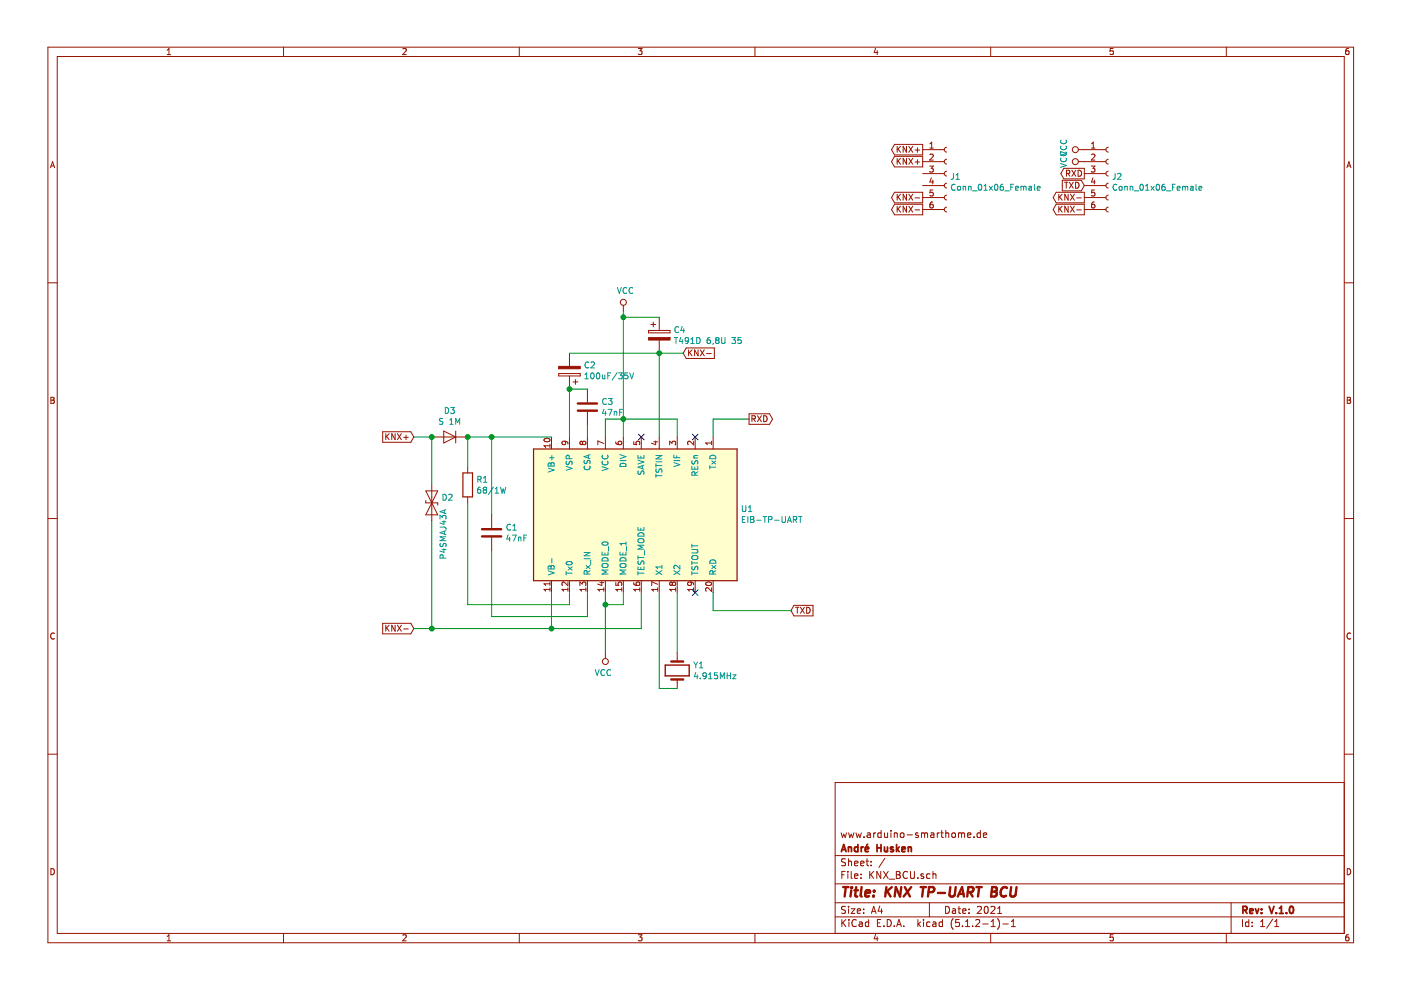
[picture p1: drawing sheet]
EESchema Schematic File Version 4
LIBS:KNX_BCU-cache
EELAYER 29 0
EELAYER END
$Descr A4 11693 8268
encoding utf-8
Sheet 1 1
Title "KNX TP-UART BCU"
Date "2021"
Rev "V.1.0"
Comp "André Husken"
Comment1 "www.arduino-smarthome.de"
Comment2 ""
Comment3 ""
Comment4 ""
$EndDescr
$Comp
L KNX_BCU-rescue:EIB-TP-UART-Knx-Arduino_KNX_Schield-rescue-Arduino_KNX_Schield-rescue U1
U 1 1
P 5300 4300
F 0 "U1" V 5346 3420 50  0000 R CNN
F 1 "EIB-TP-UART" V 5255 3420 50  0000 R CNN
F 2 "Package_SO:SOIC-20W_7.5x12.8mm_P1.27mm" H 5300 4400 50  0001 C CIN
F 3 "http://www.opternus.com/uploads/media/TPUART1_Datenblatt_20130806.pdf" H 5300 4300 50  0001 C CNN
	1    5300 4300
	0    -1   -1   0   
$EndComp
$Comp
L Device:D_TVS D2
U 1 1
P 3600 4200
F 0 "D2" V 3554 4279 50  0000 L CNN
F 1 "P4SMAJ43A" H 3650 4300 50  0000 L CNN
F 2 "Diode_SMD:D_SMA" H 3600 4200 50  0001 C CNN
F 3 "~" H 3600 4200 50  0001 C CNN
	1    3600 4200
	0    1    1    0   
$EndComp
Wire Wire Line
	3600 4050 3600 3650
Wire Wire Line
	3600 3650 3450 3650
$Comp
L Diode:1N5408 D3
U 1 1
P 3750 3650
F 0 "D3" H 3750 3434 50  0000 C CNN
F 1 "S 1M" H 3750 3525 50  0000 C CNN
F 2 "Diode_SMD:D_SMA" H 3750 3475 50  0001 C CNN
F 3 "http://www.vishay.com/docs/88516/1n5400.pdf" H 3750 3650 50  0001 C CNN
	1    3750 3650
	-1   0    0    1   
$EndComp
Connection ~ 3600 3650
Wire Wire Line
	4600 3650 4100 3650
$Comp
L Device:R R1
U 1 1
P 3900 4050
F 0 "R1" H 3970 4096 50  0000 L CNN
F 1 "68/1W" H 3970 4005 50  0000 L CNN
F 2 "Resistor_SMD:R_2512_6332Metric" V 3830 4050 50  0001 C CNN
F 3 "~" H 3900 4050 50  0001 C CNN
	1    3900 4050
	1    0    0    -1  
$EndComp
Wire Wire Line
	3900 3900 3900 3650
Connection ~ 3900 3650
Wire Wire Line
	4750 4950 4750 5050
Wire Wire Line
	4750 5050 3900 5050
Wire Wire Line
	3900 5050 3900 4200
$Comp
L Device:C C1
U 1 1
P 4100 4450
F 0 "C1" H 4215 4496 50  0000 L CNN
F 1 "47nF" H 4215 4405 50  0000 L CNN
F 2 "Capacitor_SMD:C_0805_2012Metric" H 4138 4300 50  0001 C CNN
F 3 "~" H 4100 4450 50  0001 C CNN
	1    4100 4450
	1    0    0    -1  
$EndComp
Wire Wire Line
	4100 4300 4100 3650
Connection ~ 4100 3650
Wire Wire Line
	4100 3650 3900 3650
Wire Wire Line
	4100 4600 4100 5150
Wire Wire Line
	4100 5150 4900 5150
Wire Wire Line
	4900 5150 4900 4950
$Comp
L Device:C C3
U 1 1
P 4900 3400
F 0 "C3" H 5015 3446 50  0000 L CNN
F 1 "47nF" H 5015 3355 50  0000 L CNN
F 2 "Capacitor_SMD:C_0805_2012Metric" H 4938 3250 50  0001 C CNN
F 3 "~" H 4900 3400 50  0001 C CNN
	1    4900 3400
	1    0    0    -1  
$EndComp
Wire Wire Line
	4900 3550 4900 3650
Wire Wire Line
	4900 3250 4750 3250
Wire Wire Line
	4750 3250 4750 3650
$Comp
L Device:CP C2
U 1 1
P 4750 3100
F 0 "C2" H 4632 3054 50  0000 R CNN
F 1 "100uF/35V" H 4632 3145 50  0000 R CNN
F 2 "Capacitor_SMD:CP_Elec_6.3x7.7" H 4788 2950 50  0001 C CNN
F 3 "~" H 4750 3100 50  0001 C CNN
	1    4750 3100
	-1   0    0    1   
$EndComp
Connection ~ 4750 3250
$Comp
L power:VCC #PWR0101
U 1 1
P 5200 2600
F 0 "#PWR0101" H 5200 2450 50  0001 C CNN
F 1 "VCC" H 5217 2773 50  0000 C CNN
F 2 "" H 5200 2600 50  0001 C CNN
F 3 "" H 5200 2600 50  0001 C CNN
	1    5200 2600
	1    0    0    -1  
$EndComp
Wire Wire Line
	5050 3650 5050 3500
Wire Wire Line
	5050 3500 5200 3500
Connection ~ 5200 3500
Wire Wire Line
	5200 3500 5200 3650
Wire Wire Line
	5650 3650 5650 3500
Wire Wire Line
	5650 3500 5200 3500
$Comp
L Device:CP C4
U 1 1
P 5500 2800
F 0 "C4" H 5618 2846 50  0000 L CNN
F 1 "T491D 6,8U 35" H 5618 2755 50  0000 L CNN
F 2 "Capacitor_Tantalum_SMD:CP_EIA-7343-20_Kemet-V" H 5538 2650 50  0001 C CNN
F 3 "~" H 5500 2800 50  0001 C CNN
	1    5500 2800
	1    0    0    -1  
$EndComp
Wire Wire Line
	5200 2600 5200 2650
Wire Wire Line
	5500 2650 5200 2650
Connection ~ 5200 2650
Wire Wire Line
	5200 2650 5200 3500
Wire Wire Line
	5500 2950 4750 2950
Wire Wire Line
	5500 3650 5500 2950
Connection ~ 5500 2950
Wire Wire Line
	5700 2950 5500 2950
$Comp
L power:VCC #PWR0104
U 1 1
P 5050 5450
F 0 "#PWR0104" H 5050 5300 50  0001 C CNN
F 1 "VCC" H 5067 5623 50  0000 C CNN
F 2 "" H 5050 5450 50  0001 C CNN
F 3 "" H 5050 5450 50  0001 C CNN
	1    5050 5450
	-1   0    0    1   
$EndComp
Wire Wire Line
	5050 4950 5050 5050
Wire Wire Line
	5050 5050 5200 5050
Wire Wire Line
	5200 5050 5200 4950
Connection ~ 5050 5050
$Comp
L Device:Crystal Y1
U 1 1
P 5650 5600
F 0 "Y1" V 5604 5731 50  0000 L CNN
F 1 "4.915MHz" V 5695 5731 50  0000 L CNN
F 2 "Crystal:Crystal_SMD_HC49-SD" H 5650 5600 50  0001 C CNN
F 3 "~" H 5650 5600 50  0001 C CNN
	1    5650 5600
	0    1    1    0   
$EndComp
Wire Wire Line
	5650 4950 5650 5450
Wire Wire Line
	5500 4950 5500 5750
Wire Wire Line
	5500 5750 5650 5750
NoConn ~ 5800 4950
NoConn ~ 5800 3650
NoConn ~ 5350 3650
Text GLabel 6600 5100 2    50   Input ~ 0
TXD
Text GLabel 7700 1250 0    50   Output ~ 0
KNX+
Text GLabel 3450 3650 0    50   Input ~ 0
KNX+
Text GLabel 3450 5250 0    50   Input ~ 0
KNX-
Wire Wire Line
	5350 4950 5350 5250
Wire Wire Line
	5350 5250 4600 5250
Wire Wire Line
	4600 4950 4600 5250
Connection ~ 4600 5250
Wire Wire Line
	3600 4350 3600 5250
Connection ~ 3600 5250
Wire Wire Line
	3600 5250 3450 5250
Wire Wire Line
	5950 5100 5950 4950
Wire Wire Line
	3600 5250 4600 5250
Wire Wire Line
	6250 3500 5950 3500
Wire Wire Line
	5950 3500 5950 3650
Wire Wire Line
	5950 5100 6600 5100
Text GLabel 5700 2950 2    50   Input ~ 0
KNX-
Text GLabel 7700 1750 0    50   Output ~ 0
KNX-
$Comp
L Connector:Conn_01x06_Female J2
U 1 1
P 9250 1450
F 0 "J2" H 9278 1426 50  0000 L CNN
F 1 "Conn_01x06_Female" H 9278 1335 50  0000 L CNN
F 2 "Connector_PinSocket_2.54mm:PinSocket_1x06_P2.54mm_Vertical" H 9250 1450 50  0001 C CNN
F 3 "~" H 9250 1450 50  0001 C CNN
	1    9250 1450
	1    0    0    -1  
$EndComp
Text GLabel 7700 1650 0    50   Output ~ 0
KNX-
Text GLabel 7700 1350 0    50   Output ~ 0
KNX+
NoConn ~ 12150 2850
Text GLabel 9050 1450 0    50   Output ~ 0
RXD
Text GLabel 6250 3500 2    50   Output ~ 0
RXD
Wire Wire Line
	5050 5050 5050 5450
$Comp
L Connector:Conn_01x06_Female J1
U 1 1
P 7900 1450
F 0 "J1" H 7928 1426 50  0000 L CNN
F 1 "Conn_01x06_Female" H 7928 1335 50  0000 L CNN
F 2 "Connector_PinSocket_2.54mm:PinSocket_1x06_P2.54mm_Vertical" H 7900 1450 50  0001 C CNN
F 3 "~" H 7900 1450 50  0001 C CNN
	1    7900 1450
	1    0    0    -1  
$EndComp
$Comp
L power:VCC #PWR0102
U 1 1
P 9050 1250
F 0 "#PWR0102" H 9050 1100 50  0001 C CNN
F 1 "VCC" H 9067 1423 50  0000 C CNN
F 2 "" H 9050 1250 50  0001 C CNN
F 3 "" H 9050 1250 50  0001 C CNN
	1    9050 1250
	0    -1   -1   0   
$EndComp
$Comp
L power:VCC #PWR0103
U 1 1
P 9050 1350
F 0 "#PWR0103" H 9050 1200 50  0001 C CNN
F 1 "VCC" H 9067 1523 50  0000 C CNN
F 2 "" H 9050 1350 50  0001 C CNN
F 3 "" H 9050 1350 50  0001 C CNN
	1    9050 1350
	0    -1   -1   0   
$EndComp
Text GLabel 9050 1750 0    50   Output ~ 0
KNX-
Text GLabel 9050 1650 0    50   Output ~ 0
KNX-
Text GLabel 9050 1550 0    50   Input ~ 0
TXD
$EndSCHEMATC
